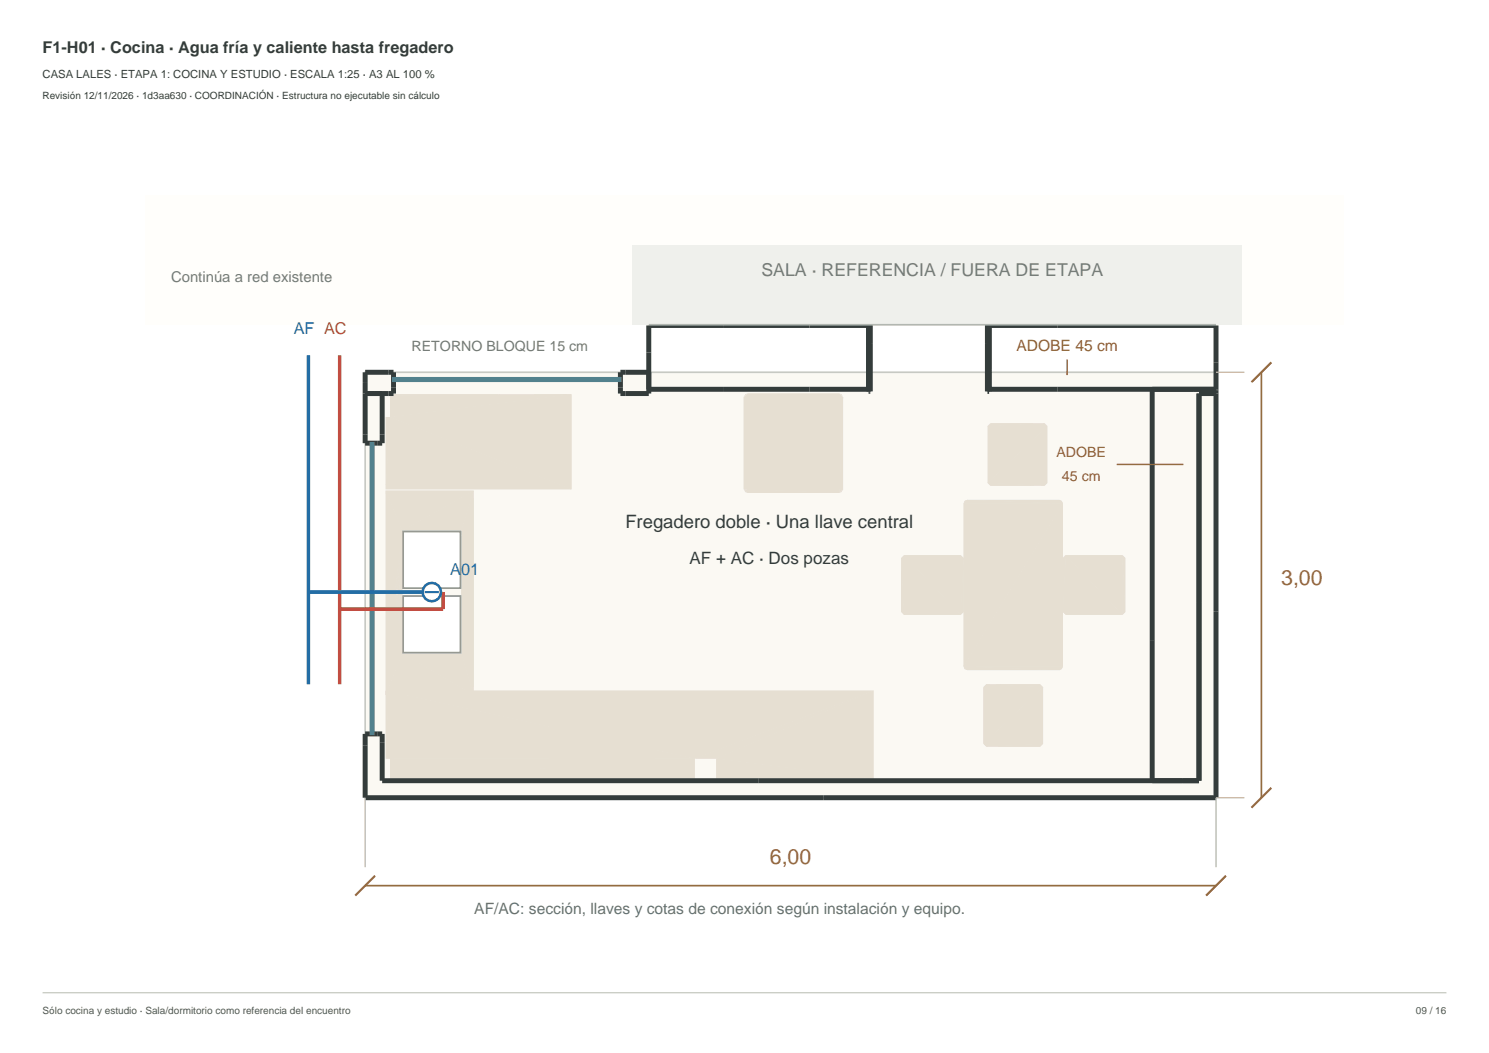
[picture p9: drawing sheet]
<svg xmlns="http://www.w3.org/2000/svg" width="420mm" height="297mm" viewBox="0 0 420 297" stroke-linecap="round" stroke-linejoin="round" font-family="sans-serif">
<path d="M103 105h240v120h-240z" fill-rule="evenodd" fill="#fbf9f3" stroke="#c7c9c3" stroke-width=".48"/>
<g fill="#e6dfd2">
<path d="M202 214l44.4-19.2v24.8z"/>
<path d="M202 214l44.4 5.6h-44.4z"/>
<path d="M196 214l50.4-19.2-44.4 19.2z"/>
<path d="M110 219.6l86-5.6v5.6z"/>
<path d="M110 214h86l-86 5.6z"/>
<path d="M108.8 194.8l1.2 19.2h-1.2z"/>
<path d="M108.8 194.8l87.2 19.2h-86z"/>
<path d="M108.8 194.8h137.6l-50.4 19.2z"/>
<path d="M110 214l86 5.6h-86z"/>
<path d="M110 214h86v5.6z"/>
<path d="M113.5 184.3l20.1 11.7h-24.8z"/>
<path d="M111.5 167.4l2 16.9z"/>
<path d="M111.4 167.4l2.1 16.9-4.7 11.7z"/>
<path d="M111.4 167.4l2.1 16.9z"/>
<path d="M111.6 167.5l1.9 16.8z"/>
<path d="M111.3 167.2l-2.5 28.8z"/>
<path d="M111.7 167.6l1.8 16.7z"/>
<path d="M111.3 167.1l-2.5 28.9z"/>
<path d="M111.8 167.7l1.7 16.6z"/>
<path d="M111.9 167.7l1.6 16.6z"/>
<path d="M112 167.7l1.5 16.6z"/>
<path d="M112.1 167.7l1.4 16.6z"/>
<path d="M112.2 167.7l1.3 16.6z"/>
<path d="M112.3 167.6l1.2 16.7z"/>
<path d="M112.4 167.5l1.1 16.8z"/>
<path d="M113.5 184.3h16.6l3.5 11.7z"/>
<path d="M113.5 149.7l-2.1 17z"/>
<path d="M113.5 149.7l-2 16.9z"/>
<path d="M113.5 149.7l-1.9 16.8z"/>
<path d="M113.5 149.7l-1.8 16.7z"/>
<path d="M113.5 149.7l-1.7 16.6z"/>
<path d="M113.5 149.7l-1.6 16.6z"/>
<path d="M113.5 149.7l-1.4 16.6z"/>
<path d="M113.5 149.7l-1.3 16.6z"/>
<path d="M113.5 149.7l-1.2 16.7z"/>
<path d="M113.5 149.7l-1.1 16.8z"/>
<path d="M113.5 149.7l-1 16.9z"/>
<path d="M108.8 138.4l4.7 11.3-2.1 17z"/>
<path d="M108.8 138.4l2.5 28.5z"/>
<path d="M108.8 138.4l2.5 28.4z"/>
<path d="M113.5 149.7l20.1-11.3-3.5 11.3z"/>
<path d="M108.8 138.4h24.8l-20.1 11.3z"/>
<path d="M108.8 138.4l2.5 28.6-2.5 29z"/>
<path d="M111.3 167l-2.5 29z"/>
<path d="M108.8 138.4l2.5 28.6z"/>
<path d="M133.6 138.4v57.6l-3.5-46.3z"/>
<path d="M130.1 149.7l3.5 46.3-3.5-11.7z"/>
<path d="M113.5 149.7v34.6l-.8-17.3z"/>
<path d="M113.5 149.7l-.8 17.2z"/>
<path d="M113.5 149.7l-.8 17.1z"/>
<path d="M113.5 149.7l-.9 17z"/>
<path d="M112.7 167.1l.8 17.2z"/>
<path d="M112.7 167.2l.8 17.1z"/>
<path d="M112.6 167.4l.9 16.9z"/>
<path d="M133.6 138.4v57.6l-3.5-11.7z"/>
<path d="M133.6 138.4l-3.5 45.9v-34.6z"/>
<path d="M110 117.6l51.2-6.4v26.8z"/>
<path d="M110 117.6l51.2 20.4h-52.4z"/>
<path d="M108.8 117.6h1.2l-1.2 20.4z"/>
<path d="M110 111.6l51.2-.4-51.2 6.4z"/>
<path d="M108.8 111.2l1.2 .4h-1.2z"/>
</g>
<path d="M108.8 111.4h52.4" fill="none" stroke="#e6dfd2" stroke-width=".36"/>
<g fill="#e6dfd2">
<path d="M108.8 117.6h1.2l-1.2 20.4z"/>
<path d="M108.8 111.2l1.2 .4h-1.2z"/>
<path d="M110 117.6l51.2 20.4h-52.4z"/>
<path d="M110 111.6l51.2-.4-51.2 6.4z"/>
<path d="M110 117.6l51.2-6.4v26.8z"/>
</g>
<path d="M108.8 111.4h52.4" fill="none" stroke="#e6dfd2" stroke-width=".36"/>
<g fill="#e6dfd2">
<path d="M209.8 138l1 1-.6-.2z"/>
<path d="M209.8 138l27 1h-26z"/>
<path d="M210.2 111.2l.6-.2-1 1z"/>
<path d="M237.8 138l-.4 .8-.6 .2z"/>
<path d="M209.8 112h28l-28 26z"/>
<path d="M209.8 138l28-26-1 27z"/>
<path d="M210.8 111l27 1h-28z"/>
<path d="M237.8 112v26l-1 1z"/>
<path d="M210.8 111h26l1 1z"/>
<path d="M236.8 111l.6 .2 .4 .8z"/>
</g>
<g fill="none" stroke="#e6dfd2" stroke-width=".28">
<path d="M209.8 112v26M209.9 112v26M210.1 112v26M210.4 112v26M210.8 111h26M210.8 111.1h26M210.8 111.3h26M210.8 111.6h26M237.2 112v26M237.5 112v26M237.7 112v26M237.8 112v26"/>
<path d="M210.8 139h26M210.8 138.9h26M210.8 138.7h26M210.8 138.4h26"/>
</g>
<path d="M210.6 112v26M210.8 111.8h26M237 112v26M210.8 138.2h26" fill="none" stroke="#e6dfd2" stroke-width=".31"/>
<g fill="#e6dfd2">
<path d="M210.8 138l26-26v26z"/>
<path d="M210.8 112h26l-26 26z"/>
<path d="M155 196.6l29.6 20.4h-29.6z"/>
<path d="M155 196.6h29.6v20.4z"/>
<path d="M298.8 141l.7 .3 .3 .7z"/>
<path d="M272.8 141h26l1 1z"/>
<path d="M272.1 141.3l.7-.3-1 1z"/>
<path d="M272.8 141l27 1h-28z"/>
<path d="M299.8 188l-.3 .7-.7 .3z"/>
<path d="M299.8 142v46h-28z"/>
<path d="M271.8 142h28l-28 46z"/>
<path d="M271.8 188h28l-1 1z"/>
<path d="M271.8 188l27 1h-26z"/>
<path d="M271.8 188l1 1-.7-.3z"/>
<path d="M278.6 136.2l16 .8h-15.2z"/>
<path d="M278.6 136.2h16.8l-.8 .8z"/>
<path d="M279.4 119.4h15.2l-16 .8z"/>
<path d="M278.6 120.2h16.8l-16.8 16z"/>
<path d="M278.6 136.2l16.8-16v16z"/>
<path d="M278.6 120.2l16-.8 .8 .8z"/>
<path d="M278.6 120.2l.8-.8h15.2z"/>
<path d="M278.2 193h15.2l.8 .8z"/>
<path d="M277.4 193.8l.8-.8 16 .8z"/>
<path d="M278.2 210.6l16-.8-.8 .8z"/>
<path d="M277.4 209.8l16.8-16v16z"/>
<path d="M277.4 193.8h16.8l-16.8 16z"/>
<path d="M277.4 209.8h16.8l-16 .8z"/>
<path d="M278.2 193l16 .8h-16.8z"/>
<path d="M300.6 156.6l-.8 16v-15.2z"/>
<path d="M300.6 156.6v16.8l-.8-.8z"/>
<path d="M316.6 156.6l.8 .8v15.2z"/>
<path d="M300.6 156.6h16v16.8z"/>
<path d="M300.6 156.6l16 16.8h-16z"/>
<path d="M316.6 156.6l.8 16-.8 .8z"/>
<path d="M271.8 157.4v15.2l-.8 .8z"/>
<path d="M271 156.6l.8 .8-.8 16z"/>
<path d="M254.2 157.4l.8 16-.8-.8z"/>
<path d="M255 156.6l16 16.8h-16z"/>
<path d="M255 156.6h16v16.8z"/>
<path d="M255 156.6v16.8l-.8-16z"/>
</g>
<g fill="#fff" stroke="#92978f" stroke-width=".48">
<path d="M113.7 168.1h16.2v16h-16.2z" fill-rule="evenodd"/>
<path d="M113.7 149.9h16.2v16h-16.2z" fill-rule="evenodd"/>
</g>
<path d="M245 91.8h-62v19.2h-8v-6h8M245 91.2h.5v19.2h-.5zM278.5 91.2h.5v19.2h-.5zM279 91.8h64v133.2h-240v-18h4.8v13.2h230.4v-109.2h4.8M103 111h8v-6h-8v20h4.8v-14M183 109.8h62M279 109.8h64M325 109.8v110.4" fill="none" stroke="#343c3b" stroke-width="1.4" stroke-linecap="butt"/>
<g fill="#d1e4e7" stroke="#52818d" stroke-width=".72" stroke-linecap="butt">
<path d="M104.6 125h.7v82h-.7z" fill-rule="evenodd"/>
<path d="M111 106.7h64v.7h-64z" fill-rule="evenodd"/>
</g>
<path d="M41 55h338v36.6h-338z" fill-rule="evenodd" fill="#fffefb"/>
<path d="M178.2 69.2h172v22.4h-172z" fill-rule="evenodd" fill="#eff0ec"/>
<path d="M183 91.6h160" fill="none" stroke="#b2b7b0" stroke-width=".48"/>
<path d="M343 105h8M103 225v19.6M351 225h-8v19.6" fill="none" stroke="#bdb3a4" stroke-width=".36"/>
<path d="M355.8 105v120M103 249.8h240" fill="none" stroke="#936c40" stroke-width=".48"/>
<path d="M358.6 102.2l-5.6 5.6M358.6 222.2l-5.6 5.6M105.8 247l-5.6 5.6M345.8 247l-5.6 5.6" fill="none" stroke="#936c40" stroke-width=".6"/>
<path d="M301 101.4v4.4M315 131h18.8" fill="none" stroke="#8c5b36" stroke-width=".4"/>
<path d="M87 100.2v92.8" fill="none" stroke="#236da5" stroke-width=".96" stroke-linecap="butt"/>
<path d="M95.8 100.2v92.8" fill="none" stroke="#c24d42" stroke-width=".96" stroke-linecap="butt"/>
<path d="M87 167h34.8" fill="none" stroke="#236da5" stroke-width="1" stroke-linecap="butt"/>
<path d="M125 167v4.8h-29.2" fill="none" stroke="#c24d42" stroke-width="1" stroke-linecap="butt"/>
<circle cx="121.8" cy="167" r="2.6" fill="#fff" stroke="#236da5" stroke-width=".72" stroke-linecap="butt"/>
<path d="M119.8 167h4" fill="none" stroke="#236da5" stroke-width=".6"/>
<path d="M12 280h396" fill="none" stroke="#c6c9c0" stroke-width=".35"/>
<g font-size="6" fill="#936c40">
<text x="361.4" y="165">3,00</text>
<text x="217.2" y="243.8">6,00</text>
</g>
<text font-size="5.2" fill="#343c3b" x="176.4" y="149">Fregadero doble · Una llave central</text>
<text font-size="5" fill="#747c76" x="214.8" y="77.8">SALA · REFERENCIA / FUERA DE ETAPA</text>
<text font-size="4.8" fill="#343c3b" x="194.5" y="159">AF + AC · Dos pozas</text>
<text font-size="4.6" fill="#343c3b" x="12" y="15">F1-H01 · Cocina · Agua fría y caliente hasta fregadero</text>
<g font-size="4.6" fill="#236da5">
<text x="82.9" y="94.2">AF AC</text>
<text x="127" y="162.2">A01</text>
</g>
<text font-size="4.4" fill="#8c5b36" x="286.7" y="99">ADOBE 45 cm</text>
<text font-size="4.4" fill="#63746f" x="133.8" y="257.8">AF/AC: sección, llaves y cotas de conexión según instalación y equipo.</text>
<text font-size="4.2" fill="#747c76" x="48.2" y="79.4">Continúa a red existente</text>
<text font-size="4" fill="#737b73" x="116.1" y="99">RETORNO BLOQUE 15 cm</text>
<g font-size="4" fill="#8c5b36">
<text x="298" y="129">ADOBE</text>
<text x="299.6" y="135.8">45 cm</text>
</g>
<text font-size="3.2" fill="#343c3b" x="12" y="22">CASA LALES · ETAPA 1: COCINA Y ESTUDIO · ESCALA 1:25 · A3 AL 100 %</text>
<text font-size="2.8" fill="#343c3b" x="12" y="28">Revisión 12/11/2026 · 1d3aa630 · COORDINACIÓN · Estructura no ejecutable sin cálculo</text>
<g font-size="2.8" fill="#515950">
<text x="12" y="286">Sólo cocina y estudio · Sala/dormitorio como referencia del encuentro</text>
<text x="399.4" y="286">09 / 16</text>
</g>
</svg>
